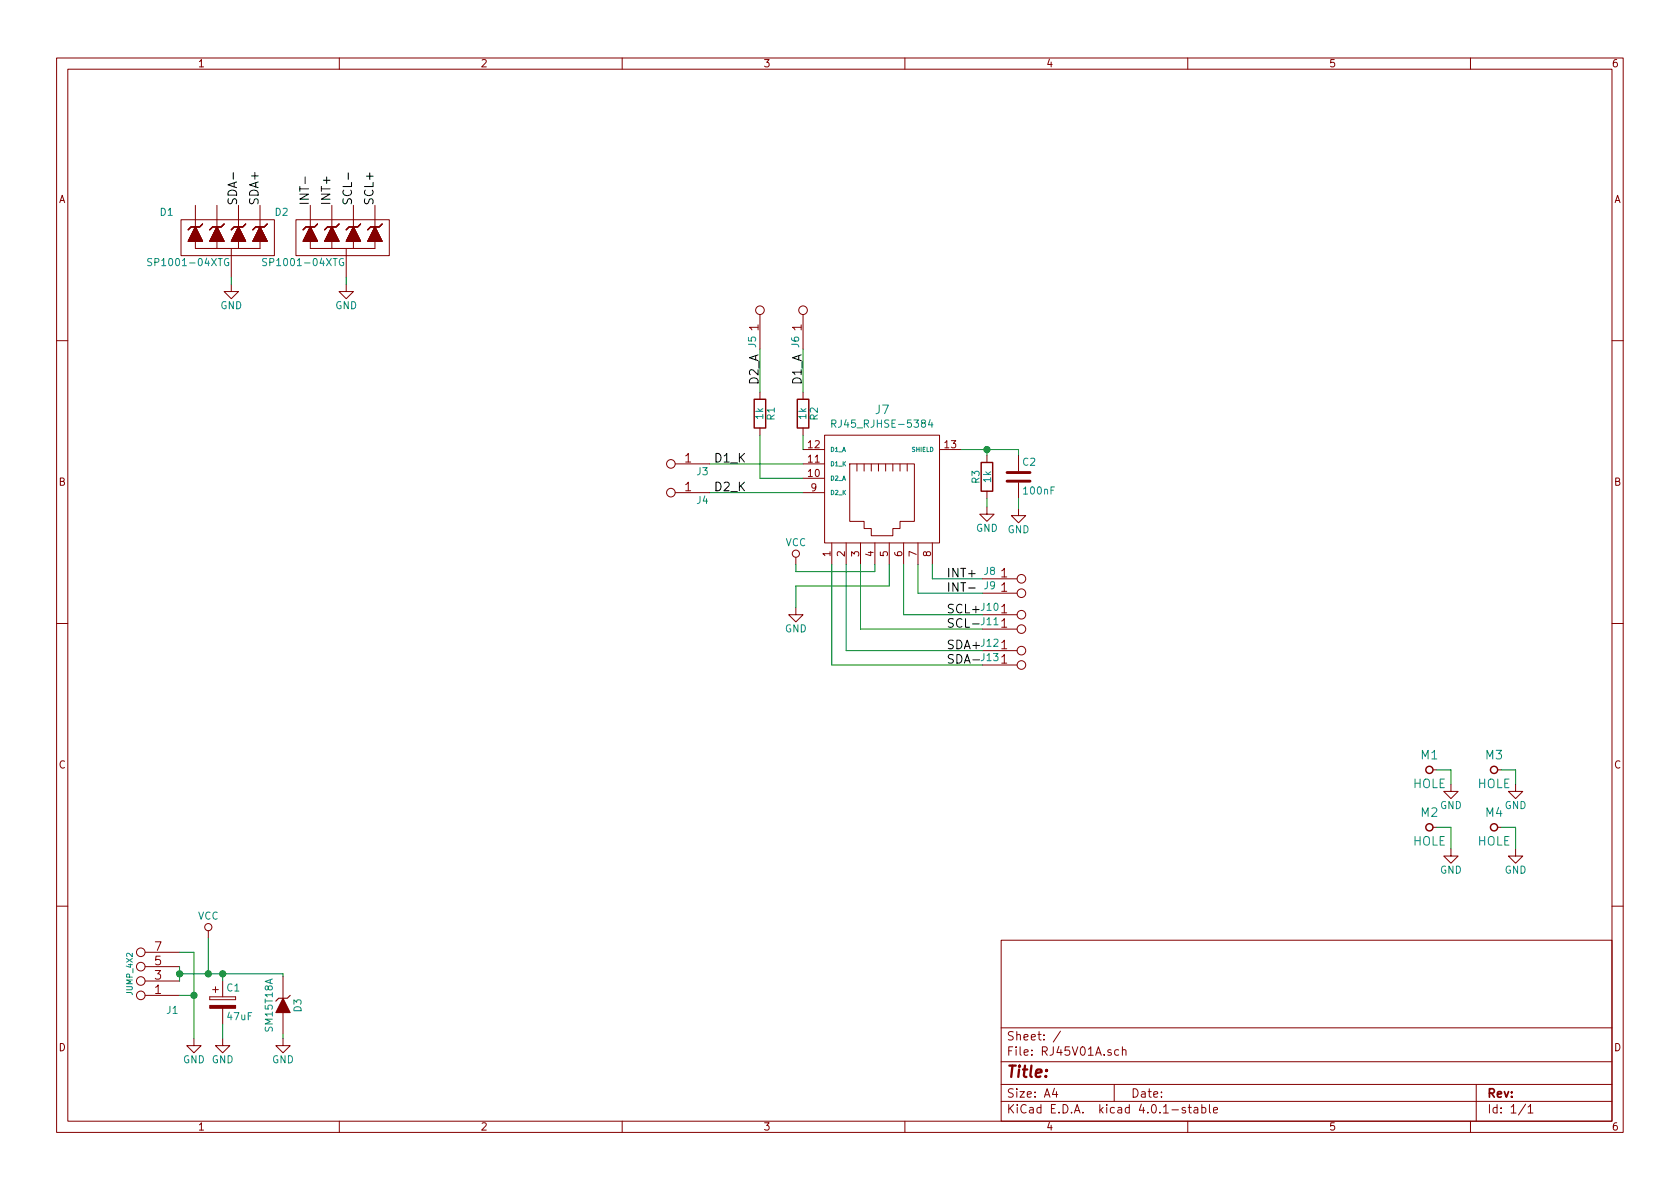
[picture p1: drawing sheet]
EESchema Schematic File Version 2
LIBS:74xgxx
LIBS:74xx
LIBS:ac-dc
LIBS:actel
LIBS:adc-dac
LIBS:Altera
LIBS:analog_devices
LIBS:analog_switches
LIBS:atmel
LIBS:audio
LIBS:brooktre
LIBS:cmos4000
LIBS:cmos_ieee
LIBS:conn
LIBS:contrib
LIBS:cypress
LIBS:dc-dc
LIBS:device
LIBS:digital-audio
LIBS:diode
LIBS:display
LIBS:dsp
LIBS:elec-unifil
LIBS:ESD_Protection
LIBS:ftdi
LIBS:gennum
LIBS:graphic
LIBS:hc11
LIBS:intel
LIBS:interface
LIBS:ir
LIBS:Lattice
LIBS:linear
LIBS:logo
LIBS:maxim
LIBS:memory
LIBS:microchip
LIBS:microchip_dspic33dsc
LIBS:microchip_pic10mcu
LIBS:microchip_pic12mcu
LIBS:microchip_pic16mcu
LIBS:microchip_pic18mcu
LIBS:microchip_pic32mcu
LIBS:microcontrollers
LIBS:motor_drivers
LIBS:motorola
LIBS:msp430
LIBS:nordicsemi
LIBS:nxp_armmcu
LIBS:onsemi
LIBS:opto
LIBS:Oscillators
LIBS:philips
LIBS:power
LIBS:powerint
LIBS:Power_Management
LIBS:pspice
LIBS:references
LIBS:regul
LIBS:relays
LIBS:rfcom
LIBS:sensors
LIBS:silabs
LIBS:siliconi
LIBS:stm8
LIBS:stm32
LIBS:supertex
LIBS:switches
LIBS:texas
LIBS:transf
LIBS:transistors
LIBS:ttl_ieee
LIBS:valves
LIBS:video
LIBS:Xicor
LIBS:xilinx
LIBS:Zilog
LIBS:ADC-DAC
LIBS:asp-134604-01_(fmc)
LIBS:clock
LIBS:header
LIBS:Jumpers
LIBS:konektory
LIBS:mechanical
LIBS:MLAB_BATERY
LIBS:MLAB_CONNECTORS
LIBS:MLAB_D
LIBS:MLAB_IO
LIBS:MLAB_Jumpers
LIBS:MLAB_T
LIBS:MLAB_U
LIBS:OpAmp
LIBS:sata7-67491-1030
LIBS:RJ45V01A-cache
EELAYER 25 0
EELAYER END
$Descr A4 11693 8268
encoding utf-8
Sheet 1 1
Title ""
Date ""
Rev ""
Comp ""
Comment1 ""
Comment2 ""
Comment3 ""
Comment4 ""
$EndDescr
$Comp
L R R2
U 1 1
P 5590 2870
F 0 "R2" V 5670 2870 50  0000 C CNN
F 1 "1k" V 5590 2870 50  0000 C CNN
F 2 "Mlab_R:SMD-0805" V 5520 2870 30  0001 C CNN
F 3 "" H 5590 2870 30  0000 C CNN
	1    5590 2870
	1    0    0    -1  
$EndComp
$Comp
L R R1
U 1 1
P 5290 2870
F 0 "R1" V 5370 2870 50  0000 C CNN
F 1 "1k" V 5290 2870 50  0000 C CNN
F 2 "Mlab_R:SMD-0805" V 5220 2870 30  0001 C CNN
F 3 "" H 5290 2870 30  0000 C CNN
	1    5290 2870
	1    0    0    -1  
$EndComp
$Comp
L RJ45_RJHSE-5384 J7
U 1 1
P 6140 3470
F 0 "J7" H 6140 4094 60  0000 C CNN
F 1 "RJ45_RJHSE-5384" H 6140 3995 51  0000 C CNN
F 2 "Mlab_CON:RJHSE-5384(RJ45)" H 6140 3470 60  0001 C CNN
F 3 "" H 6140 3470 60  0000 C CNN
	1    6140 3470
	1    0    0    -1  
$EndComp
$Comp
L GND #PWR01
U 1 1
P 1350 7220
F 0 "#PWR01" H 1350 6970 50  0001 C CNN
F 1 "GND" H 1350 7070 50  0000 C CNN
F 2 "" H 1350 7220 60  0000 C CNN
F 3 "" H 1350 7220 60  0000 C CNN
	1    1350 7220
	1    0    0    -1  
$EndComp
Wire Wire Line
	1350 6620 1350 7220
$Comp
L VCC #PWR02
U 1 1
P 1450 6520
F 0 "#PWR02" H 1450 6370 50  0001 C CNN
F 1 "VCC" H 1450 6670 50  0000 C CNN
F 2 "" H 1450 6520 60  0000 C CNN
F 3 "" H 1450 6520 60  0000 C CNN
	1    1450 6520
	1    0    0    -1  
$EndComp
Connection ~ 1550 6770
Wire Wire Line
	5590 3020 5590 3120
Wire Wire Line
	5590 3320 5290 3320
Wire Wire Line
	5290 3320 5290 3020
Wire Wire Line
	5290 2420 5290 2720
Wire Wire Line
	5590 2420 5590 2720
Wire Wire Line
	5590 3220 4940 3220
Wire Wire Line
	5590 3420 4940 3420
$Comp
L GND #PWR03
U 1 1
P 6870 3520
F 0 "#PWR03" H 6870 3270 50  0001 C CNN
F 1 "GND" H 6870 3370 50  0000 C CNN
F 2 "" H 6870 3520 60  0000 C CNN
F 3 "" H 6870 3520 60  0000 C CNN
	1    6870 3520
	1    0    0    -1  
$EndComp
Wire Wire Line
	6690 3120 7090 3120
$Comp
L GND #PWR04
U 1 1
P 5540 4220
F 0 "#PWR04" H 5540 3970 50  0001 C CNN
F 1 "GND" H 5540 4070 50  0000 C CNN
F 2 "" H 5540 4220 60  0000 C CNN
F 3 "" H 5540 4220 60  0000 C CNN
	1    5540 4220
	1    0    0    -1  
$EndComp
$Comp
L VCC #PWR05
U 1 1
P 5540 3920
F 0 "#PWR05" H 5540 3770 50  0001 C CNN
F 1 "VCC" H 5540 4070 50  0000 C CNN
F 2 "" H 5540 3920 60  0000 C CNN
F 3 "" H 5540 3920 60  0000 C CNN
	1    5540 3920
	1    0    0    -1  
$EndComp
Wire Wire Line
	5890 3920 5890 4520
Wire Wire Line
	6090 3920 6090 3970
Wire Wire Line
	6090 3970 5540 3970
Wire Wire Line
	5540 3970 5540 3920
Wire Wire Line
	6190 3920 6190 4070
Wire Wire Line
	6390 3920 6390 4120
Wire Wire Line
	6290 3920 6290 4270
Wire Wire Line
	5990 3920 5990 4370
Wire Wire Line
	6490 4020 6840 4020
Wire Wire Line
	5790 3920 5790 4620
Text Label 6590 4020 0    60   ~ 0
INT+
Text Label 6590 4120 0    60   ~ 0
INT-
Wire Wire Line
	5990 4370 6840 4370
Text Label 6590 4370 0    60   ~ 0
SCL-
Text Label 6590 4270 0    60   ~ 0
SCL+
Text Label 6590 4520 0    60   ~ 0
SDA+
Text Label 6590 4620 0    60   ~ 0
SDA-
$Comp
L JUMP_2x1 J8
U 1 1
P 7240 4170
F 0 "J8" H 6890 4370 50  0000 C CNN
F 1 "JUMP_2x1" V 7240 4320 40  0001 C CNN
F 2 "Mlab_Pin_Headers:Straight_2x01" H 7240 4170 60  0001 C CNN
F 3 "" H 7240 4170 60  0000 C CNN
	1    7240 4170
	1    0    0    -1  
$EndComp
$Comp
L JUMP_2x1 J9
U 1 1
P 7240 4270
F 0 "J9" H 6890 4470 50  0000 C CNN
F 1 "JUMP_2x1" V 7240 4420 40  0001 C CNN
F 2 "Mlab_Pin_Headers:Straight_2x01" H 7240 4270 60  0001 C CNN
F 3 "" H 7240 4270 60  0000 C CNN
	1    7240 4270
	1    0    0    -1  
$EndComp
$Comp
L JUMP_2x1 J10
U 1 1
P 7240 4420
F 0 "J10" H 6890 4620 50  0000 C CNN
F 1 "JUMP_2x1" V 7240 4570 40  0001 C CNN
F 2 "Mlab_Pin_Headers:Straight_2x01" H 7240 4420 60  0001 C CNN
F 3 "" H 7240 4420 60  0000 C CNN
	1    7240 4420
	1    0    0    -1  
$EndComp
$Comp
L JUMP_2x1 J11
U 1 1
P 7240 4520
F 0 "J11" H 6890 4720 50  0000 C CNN
F 1 "JUMP_2x1" V 7240 4670 40  0001 C CNN
F 2 "Mlab_Pin_Headers:Straight_2x01" H 7240 4520 60  0001 C CNN
F 3 "" H 7240 4520 60  0000 C CNN
	1    7240 4520
	1    0    0    -1  
$EndComp
$Comp
L JUMP_2x1 J12
U 1 1
P 7240 4670
F 0 "J12" H 6890 4870 50  0000 C CNN
F 1 "JUMP_2x1" V 7240 4820 40  0001 C CNN
F 2 "Mlab_Pin_Headers:Straight_2x01" H 7240 4670 60  0001 C CNN
F 3 "" H 7240 4670 60  0000 C CNN
	1    7240 4670
	1    0    0    -1  
$EndComp
$Comp
L JUMP_2x1 J13
U 1 1
P 7240 4770
F 0 "J13" H 6890 4970 50  0000 C CNN
F 1 "JUMP_2x1" V 7240 4920 40  0001 C CNN
F 2 "Mlab_Pin_Headers:Straight_2x01" H 7240 4770 60  0001 C CNN
F 3 "" H 7240 4770 60  0000 C CNN
	1    7240 4770
	1    0    0    -1  
$EndComp
$Comp
L HOLE M1
U 1 1
P 9950 5350
F 0 "M1" H 9950 5450 60  0000 C CNN
F 1 "HOLE" H 9950 5250 60  0000 C CNN
F 2 "Mlab_Mechanical:MountingHole_3mm" H 9950 5350 60  0001 C CNN
F 3 "" H 9950 5350 60  0000 C CNN
	1    9950 5350
	1    0    0    -1  
$EndComp
$Comp
L HOLE M2
U 1 1
P 9950 5750
F 0 "M2" H 9950 5850 60  0000 C CNN
F 1 "HOLE" H 9950 5650 60  0000 C CNN
F 2 "Mlab_Mechanical:MountingHole_3mm" H 9950 5750 60  0001 C CNN
F 3 "" H 9950 5750 60  0000 C CNN
	1    9950 5750
	1    0    0    -1  
$EndComp
$Comp
L HOLE M3
U 1 1
P 10400 5350
F 0 "M3" H 10400 5450 60  0000 C CNN
F 1 "HOLE" H 10400 5250 60  0000 C CNN
F 2 "Mlab_Mechanical:MountingHole_3mm" H 10400 5350 60  0001 C CNN
F 3 "" H 10400 5350 60  0000 C CNN
	1    10400 5350
	1    0    0    -1  
$EndComp
$Comp
L HOLE M4
U 1 1
P 10400 5750
F 0 "M4" H 10400 5850 60  0000 C CNN
F 1 "HOLE" H 10400 5650 60  0000 C CNN
F 2 "Mlab_Mechanical:MountingHole_3mm" H 10400 5750 60  0001 C CNN
F 3 "" H 10400 5750 60  0000 C CNN
	1    10400 5750
	1    0    0    -1  
$EndComp
$Comp
L GND #PWR06
U 1 1
P 10100 5900
F 0 "#PWR06" H 10100 5650 50  0001 C CNN
F 1 "GND" H 10100 5750 50  0000 C CNN
F 2 "" H 10100 5900 60  0000 C CNN
F 3 "" H 10100 5900 60  0000 C CNN
	1    10100 5900
	1    0    0    -1  
$EndComp
$Comp
L GND #PWR07
U 1 1
P 10550 5900
F 0 "#PWR07" H 10550 5650 50  0001 C CNN
F 1 "GND" H 10550 5750 50  0000 C CNN
F 2 "" H 10550 5900 60  0000 C CNN
F 3 "" H 10550 5900 60  0000 C CNN
	1    10550 5900
	1    0    0    -1  
$EndComp
$Comp
L GND #PWR08
U 1 1
P 10100 5450
F 0 "#PWR08" H 10100 5200 50  0001 C CNN
F 1 "GND" H 10100 5300 50  0000 C CNN
F 2 "" H 10100 5450 60  0000 C CNN
F 3 "" H 10100 5450 60  0000 C CNN
	1    10100 5450
	1    0    0    -1  
$EndComp
$Comp
L GND #PWR09
U 1 1
P 10550 5450
F 0 "#PWR09" H 10550 5200 50  0001 C CNN
F 1 "GND" H 10550 5300 50  0000 C CNN
F 2 "" H 10550 5450 60  0000 C CNN
F 3 "" H 10550 5450 60  0000 C CNN
	1    10550 5450
	1    0    0    -1  
$EndComp
Wire Wire Line
	10000 5350 10100 5350
Wire Wire Line
	10100 5350 10100 5450
Wire Wire Line
	10450 5350 10550 5350
Wire Wire Line
	10550 5350 10550 5450
Wire Wire Line
	10000 5750 10100 5750
Wire Wire Line
	10100 5750 10100 5900
Wire Wire Line
	10450 5750 10550 5750
Wire Wire Line
	10550 5750 10550 5900
$Comp
L CP C1
U 1 1
P 1550 6970
F 0 "C1" H 1575 7070 50  0000 L CNN
F 1 "47uF" H 1575 6870 50  0000 L CNN
F 2 "Mlab_C:TantalC_SizeC_Reflow" H 1588 6820 30  0001 C CNN
F 3 "" H 1550 6970 60  0000 C CNN
	1    1550 6970
	1    0    0    -1  
$EndComp
$Comp
L GND #PWR010
U 1 1
P 1550 7220
F 0 "#PWR010" H 1550 6970 50  0001 C CNN
F 1 "GND" H 1550 7070 50  0000 C CNN
F 2 "" H 1550 7220 60  0000 C CNN
F 3 "" H 1550 7220 60  0000 C CNN
	1    1550 7220
	1    0    0    -1  
$EndComp
Wire Wire Line
	1550 7220 1550 7120
$Comp
L D_4xZENER D1
U 1 1
P 1560 1620
F 0 "D1" H 1160 1770 50  0000 C CNN
F 1 "SP1001-04XTG" H 1310 1420 50  0000 C CNN
F 2 "Mlab_IO:SOT-553" H 1560 2120 60  0001 C CNN
F 3 "" H 1560 2120 60  0000 C CNN
	1    1560 1620
	1    0    0    -1  
$EndComp
$Comp
L D_4xZENER D2
U 1 1
P 2360 1620
F 0 "D2" H 1960 1770 50  0000 C CNN
F 1 "SP1001-04XTG" H 2110 1420 50  0000 C CNN
F 2 "Mlab_IO:SOT-553" H 2360 2120 60  0001 C CNN
F 3 "" H 2360 2120 60  0000 C CNN
	1    2360 1620
	1    0    0    -1  
$EndComp
$Comp
L GND #PWR011
U 1 1
P 1610 1970
F 0 "#PWR011" H 1610 1720 50  0001 C CNN
F 1 "GND" H 1610 1820 50  0000 C CNN
F 2 "" H 1610 1970 60  0000 C CNN
F 3 "" H 1610 1970 60  0000 C CNN
	1    1610 1970
	1    0    0    -1  
$EndComp
$Comp
L GND #PWR012
U 1 1
P 2410 1970
F 0 "#PWR012" H 2410 1720 50  0001 C CNN
F 1 "GND" H 2410 1820 50  0000 C CNN
F 2 "" H 2410 1970 60  0000 C CNN
F 3 "" H 2410 1970 60  0000 C CNN
	1    2410 1970
	1    0    0    -1  
$EndComp
Wire Wire Line
	2410 1970 2410 1920
Wire Wire Line
	1610 1970 1610 1920
Text Label 2310 1420 1    60   ~ 0
INT+
Text Label 2160 1420 1    60   ~ 0
INT-
Text Label 2460 1420 1    60   ~ 0
SCL-
Text Label 2610 1420 1    60   ~ 0
SCL+
Text Label 1810 1420 1    60   ~ 0
SDA+
Text Label 1660 1420 1    60   ~ 0
SDA-
Wire Wire Line
	5890 4520 6840 4520
Wire Wire Line
	5790 4620 6840 4620
Wire Wire Line
	6290 4270 6840 4270
Wire Wire Line
	6390 4120 6840 4120
Wire Wire Line
	6490 4020 6490 3920
Wire Wire Line
	6190 4070 5540 4070
Wire Wire Line
	5540 4070 5540 4220
$Comp
L JUMP_4X2 J1
U 1 1
P 850 6770
F 0 "J1" H 500 7020 50  0000 C CNN
F 1 "JUMP_4X2" V 800 6770 40  0000 C CNN
F 2 "Mlab_Pin_Headers:Straight_2x04" H 850 6770 60  0001 C CNN
F 3 "" H 850 6770 60  0000 C CNN
	1    850  6770
	-1   0    0    1   
$EndComp
Wire Wire Line
	1250 6620 1350 6620
Wire Wire Line
	1250 6920 1350 6920
Connection ~ 1350 6920
Wire Wire Line
	1250 6720 1250 6820
Wire Wire Line
	1250 6770 1970 6770
Connection ~ 1250 6770
Wire Wire Line
	1450 6520 1450 6770
Connection ~ 1450 6770
$Comp
L R R3
U 1 1
P 6870 3310
F 0 "R3" V 6950 3310 50  0000 C CNN
F 1 "1k" V 6870 3310 50  0000 C CNN
F 2 "Mlab_R:SMD-0805" V 6800 3310 30  0001 C CNN
F 3 "" H 6870 3310 30  0000 C CNN
	1    6870 3310
	-1   0    0    1   
$EndComp
$Comp
L C C2
U 1 1
P 7090 3310
F 0 "C2" H 7115 3410 50  0000 L CNN
F 1 "100nF" H 7115 3210 50  0000 L CNN
F 2 "Mlab_R:SMD-0805" H 7128 3160 30  0001 C CNN
F 3 "" H 7090 3310 60  0000 C CNN
	1    7090 3310
	1    0    0    -1  
$EndComp
Wire Wire Line
	7090 3120 7090 3160
Wire Wire Line
	6870 3160 6870 3120
Connection ~ 6870 3120
$Comp
L GND #PWR013
U 1 1
P 7090 3530
F 0 "#PWR013" H 7090 3280 50  0001 C CNN
F 1 "GND" H 7090 3380 50  0000 C CNN
F 2 "" H 7090 3530 60  0000 C CNN
F 3 "" H 7090 3530 60  0000 C CNN
	1    7090 3530
	1    0    0    -1  
$EndComp
Wire Wire Line
	7090 3460 7090 3530
Wire Wire Line
	6870 3460 6870 3520
$Comp
L D_ZENER D3
U 1 1
P 1970 6990
F 0 "D3" H 1970 7090 50  0000 C CNN
F 1 "SM15T18A" H 1970 6890 50  0000 C CNN
F 2 "Mlab_D:Diode-SMC_Standard" H 1970 6990 60  0001 C CNN
F 3 "" H 1970 6990 60  0000 C CNN
	1    1970 6990
	0    1    1    0   
$EndComp
$Comp
L GND #PWR014
U 1 1
P 1970 7220
F 0 "#PWR014" H 1970 6970 50  0001 C CNN
F 1 "GND" H 1970 7070 50  0000 C CNN
F 2 "" H 1970 7220 60  0000 C CNN
F 3 "" H 1970 7220 60  0000 C CNN
	1    1970 7220
	1    0    0    -1  
$EndComp
Wire Wire Line
	1970 7220 1970 7190
$Comp
L JUMP_2x1 J3
U 1 1
P 4540 3070
F 0 "J3" H 4190 3270 50  0000 C CNN
F 1 "JUMP_2x1" V 4540 3220 40  0001 C CNN
F 2 "Mlab_Pin_Headers:Straight_2x01" H 4540 3070 60  0001 C CNN
F 3 "" H 4540 3070 60  0000 C CNN
	1    4540 3070
	-1   0    0    1   
$EndComp
$Comp
L JUMP_2x1 J4
U 1 1
P 4540 3270
F 0 "J4" H 4190 3470 50  0000 C CNN
F 1 "JUMP_2x1" V 4540 3420 40  0001 C CNN
F 2 "Mlab_Pin_Headers:Straight_2x01" H 4540 3270 60  0001 C CNN
F 3 "" H 4540 3270 60  0000 C CNN
	1    4540 3270
	-1   0    0    1   
$EndComp
Text Label 4970 3420 0    60   ~ 0
D2_K
Text Label 4970 3220 0    60   ~ 0
D1_K
Text Label 5290 2670 1    60   ~ 0
D2_A
Text Label 5590 2670 1    60   ~ 0
D1_A
$Comp
L JUMP_2x1 J5
U 1 1
P 5440 2020
F 0 "J5" H 5090 2220 50  0000 C CNN
F 1 "JUMP_2x1" V 5440 2170 40  0001 C CNN
F 2 "Mlab_Pin_Headers:Straight_2x01" H 5440 2020 60  0001 C CNN
F 3 "" H 5440 2020 60  0000 C CNN
	1    5440 2020
	0    -1   -1   0   
$EndComp
$Comp
L JUMP_2x1 J6
U 1 1
P 5740 2020
F 0 "J6" H 5390 2220 50  0000 C CNN
F 1 "JUMP_2x1" V 5740 2170 40  0001 C CNN
F 2 "Mlab_Pin_Headers:Straight_2x01" H 5740 2020 60  0001 C CNN
F 3 "" H 5740 2020 60  0000 C CNN
	1    5740 2020
	0    -1   -1   0   
$EndComp
Wire Wire Line
	1550 6820 1550 6770
Wire Wire Line
	1970 6770 1970 6790
$EndSCHEMATC
